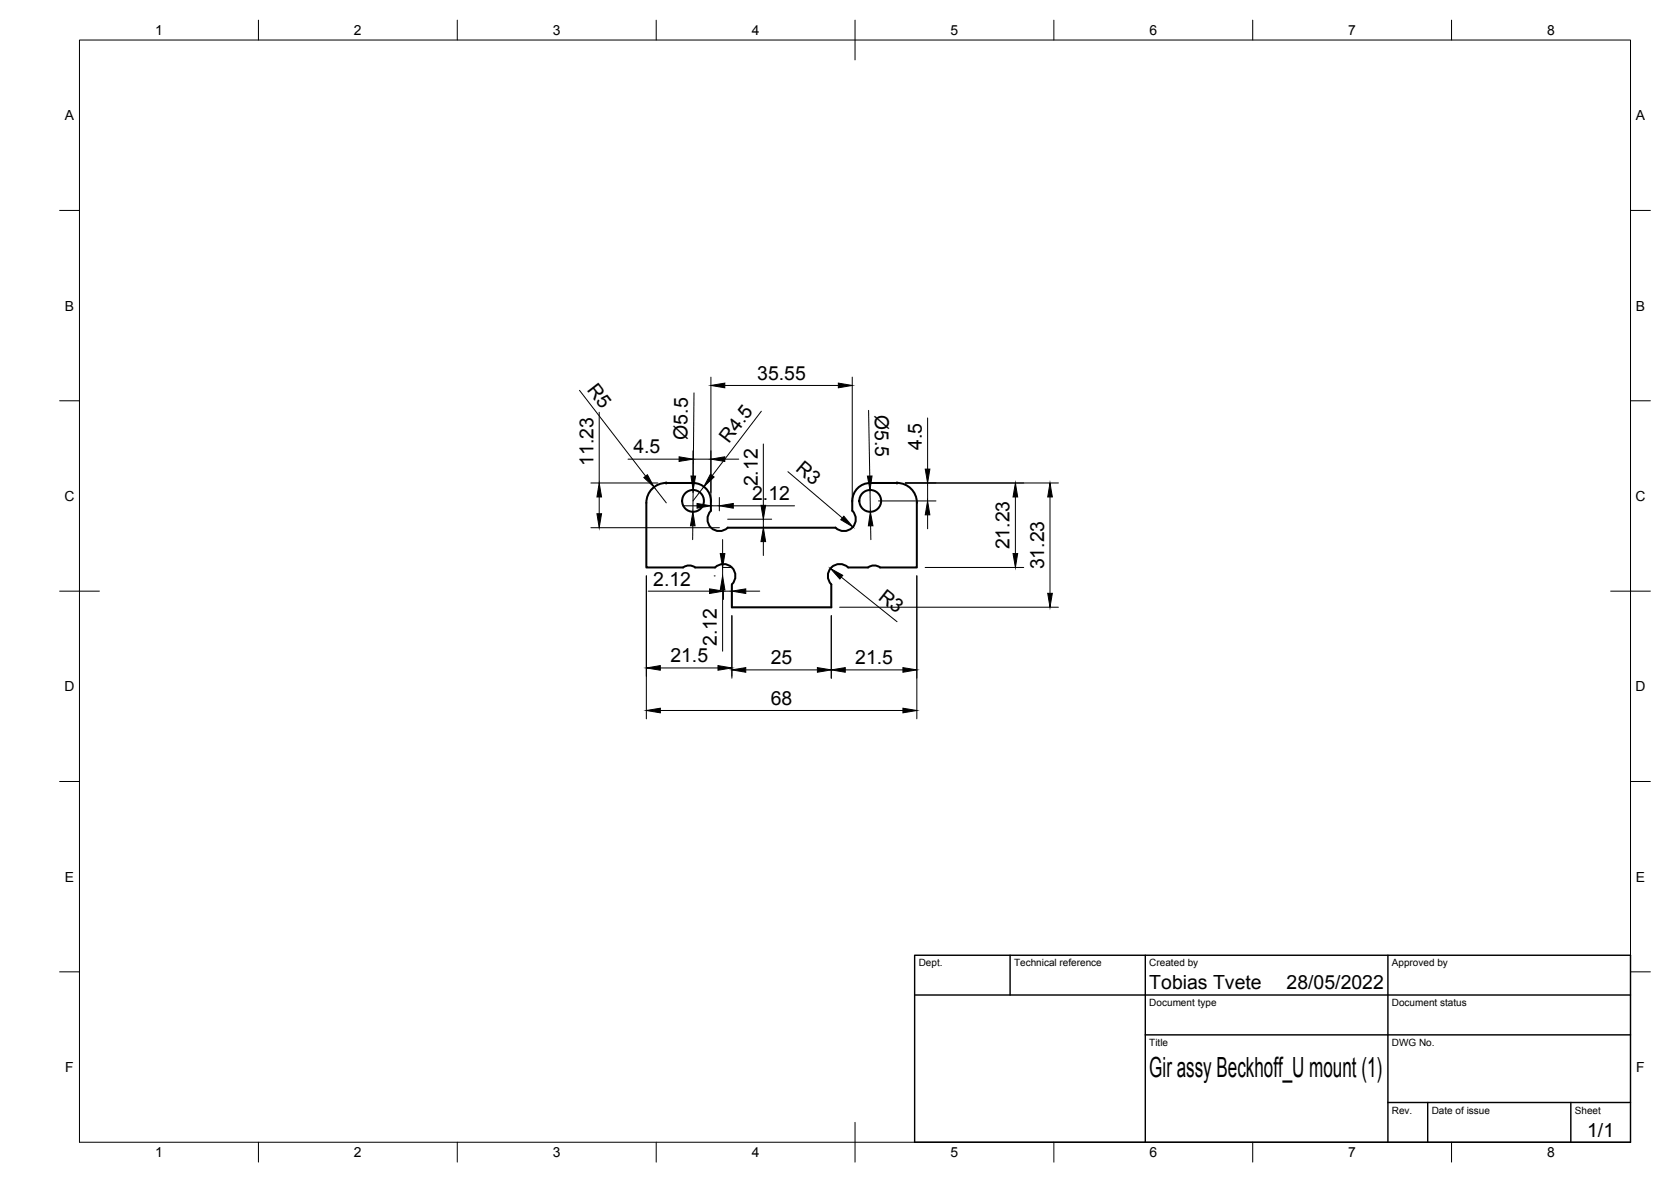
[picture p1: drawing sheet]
<svg xmlns="http://www.w3.org/2000/svg" width="420mm" height="297mm" viewBox="0 0 420 297" stroke-linecap="round" stroke-linejoin="round" font-family="sans-serif">
<!-- layer: Visible -->
<g fill="none" stroke="#000" stroke-width=".51">
<path d="M178.8 125.9a4.5 4.5 0 0 0-4.5-4.5h-6.8a5 5 0 0 0-5 5v16.2h9.3a2.51 2.51 0 0 1 3 0M178.8 125.9v2.4a3 3 0 0 0 0 4.3 3 3 0 0 0 4.2 0M183 132.6h27.1M214.3 125.9v2.4a3 3 0 0 1 0 4.3 3 3 0 0 1-4.2 0M214.3 125.9a4.5 4.5 0 0 1 4.5-4.5h6.7a5 5 0 0 1 5 5M230.5 126.4v16.2h-9.2a2.51 2.51 0 0 0-3 0h-5a3 3 0 0 0-4.3 0 3 3 0 0 0 0 4.3v5.7h-25v-5.7M174.8 142.6h5a3 3 0 0 1 4.2 0 3 3 0 0 1 0 4.3"/>
<circle cx="174.3" cy="125.9" r="2.74"/>
<circle cx="218.8" cy="125.9" r="2.74"/>
</g>
<g fill="#000" stroke="#000" stroke-width=".25">
<circle cx="167.5" cy="121.4" r=".24"/>
<circle cx="225.5" cy="121.4" r=".24"/>
</g>
<!-- layer: Border -->
<g fill="none" stroke="#000" stroke-width=".25">
<path d="M20 10.1h390v276.9h-390zM65 5.1v5M115 5.1v5M165 5.1v5M215 5.1v10M265 5.1v5M315 5.1v5M365 5.1v5M15 52.9h5M410 52.9h5M15 100.7h5M410 100.7h5"/>
<path d="M15 148.6h10M405 148.6h10M15 196.4h5M410 196.4h5M15 244.2h5M410 244.2h5M65 287v5M115 287v5M165 287v5M215 282.1v9.9M265 287v5M315 287v5"/>
<path d="M365 287v5"/>
</g>
<!-- layer: TitleBlock -->
<path d="M230 240.1h180v46.9h-180zM230 250h180M254 240.1v9.9M288 240.1v46.9M349 240.1v46.9M288 260.1h122M349 277.1h61M359 277.1v9.9M395 277.1v9.9" fill="none" stroke="#000" stroke-width=".36"/>
<!-- layer: Dimensions -->
<g fill="none" stroke="#000" stroke-width=".25">
<path d="M145.7 98.1l16.6 21.5M174.5 98.7l-.2 20.9M178.8 94.8v31.5M182.2 96.9h28.6M214.3 94.8v31.5M150.7 103.6v17.8M157.9 115.4h12.9M174.2 113.3v10.5M174.2 115.4h4.6M182.2 115.4h3.6M191.4 103.3l-12.3 16.2M191.9 111.6v15.4"/>
<path d="M198.1 118.5l13.7 11.7M218.4 103.1l.3 16.5M233.2 105v12.9M148.6 121.4h16.8M148.6 132.6h32.3M150.7 124.9v4.2M164.5 122.4l3 4M171.7 127.1h3.6M174.2 132.1v3.5M174.3 123.1l-.1 5.5M177 122.3l-2.8 3.6M178.8 127.1h2.1"/>
<path d="M180.9 125v3.4M181.7 135.6v3.5M183 130.5h11M184.4 127.1h15.4M191.9 130.5v2.1M191.9 136.1v3.5M218.8 123.1v5.5M218.9 132.1l.1 3.5M220.9 125.9h14.4M227.6 121.4h38.5M233.2 121.4v4.5M233.2 129.4v3.5"/>
<path d="M255.3 124.9v14.2M264 124.9v24.2M162.5 144.7v35.9M163 148.6h15.4M179.6 144.7h.2M181.7 142.6v2.1M181.7 148.2v15.4M181.9 142.6h1.9M181.9 146.8v3.9M181.9 148.6h2.1M184 154.7v15.7M187.5 148.6h3.5"/>
<path d="M209 154.7v15.7M211.1 152.6h55M211.5 145l14.1 11.2M230.5 144.7v35.9M232.6 142.6h24.8M166 178.5h61M166 167.9h14.5M187.5 168.3h18M212.5 168.3h14.5"/>
</g>
<g fill="#000" stroke="#000" stroke-width=".25">
<path d="M178.8 96.9l3.4-.6v1.2zM210.8 96.3l3.5 .6-3.5 .6zM161.9 120l.9-.7 1.7 3.1zM170.8 114.8l3.4 .6-3.4 .6zM173.7 119.6h1.2l-.6 3.5zM178.6 119.2l1 .7-2.6 2.4zM178.8 115.4l3.4-.6v1.2zM218.1 119.6h1.2l-.5 3.5zM232.6 117.9h1.2l-.6 3.5zM150.1 129.1h1.2l-.6 3.5zM150.7 121.4l.6 3.5h-1.2zM174.2 128.6l.6 3.5h-1.2z"/>
<path d="M175.3 126.5l3.5 .6-3.5 .6zM181.1 139.1h1.2l-.6 3.5zM180.9 127.1l3.5-.6v1.2zM191.9 132.6l.6 3.5h-1.2zM191.3 127h1.2l-.6 3.5zM212.2 129.7l2.3 2.7-3.1-1.8zM218.8 128.6l.7 3.5-1.2 .1zM233.2 125.9l.6 3.5h-1.2zM254.7 139.1h1.2l-.6 3.5zM255.3 121.4l.6 3.5h-1.2zM264 121.4l.6 3.5h-1.2zM178.4 148l3.5 .6-3.5 .5z"/>
<path d="M181.7 144.7l.6 3.5h-1.2zM184 148.6l3.5-.6v1.1zM208.8 142.9l3.1 1.7-.7 .9zM263.4 149.1h1.2l-.6 3.5zM162.5 178.5l3.5-.5v1.1zM162.5 167.9l3.5-.6v1.1zM180.5 167.3l3.5 .6-3.5 .5zM184 168.3l3.5-.5v1.1zM205.5 167.8l3.5 .5-3.5 .6zM209 168.3l3.5-.5v1.1zM227 178l3.5 .5-3.5 .6zM227 167.8l3.5 .5-3.5 .6z"/>
</g>
<text font-size="7" x="289" y="270.6">Gir assy Beckhoff_U mount (1)</text>
<g font-size="4.9">
<text x="190.4" y="95.4">35.55</text>
<text x="147.5" y="98" transform="rotate(52 147.5 98)">R5</text>
<text x="219.9" y="104.3" transform="rotate(89 219.9 104.3)">Ø5.5</text>
<text x="159.3" y="113.9">4.5</text>
<text x="172.8" y="110.5" transform="rotate(-89 172.8 110.5)">Ø5.5</text>
<text x="183.3" y="111.6" transform="rotate(-53 183.3 111.6)">R4.5</text>
<text x="231.8" y="113" transform="rotate(-90 231.8 113)">4.5</text>
<text x="149.2" y="117" transform="rotate(-90 149.2 117)">11.23</text>
<text x="199.9" y="118.1" transform="rotate(40 199.9 118.1)">R3</text>
<text x="189.1" y="125.7">2.12</text>
<text x="190.5" y="122.2" transform="rotate(-90 190.5 122.2)">2.12</text>
<text x="253.9" y="138.1" transform="rotate(-90 253.9 138.1)">21.23</text>
<text x="262.6" y="143.1" transform="rotate(-90 262.6 143.1)">31.23</text>
<text x="164.3" y="147.2">2.12</text>
<text x="220.7" y="150.5" transform="rotate(39 220.7 150.5)">R3</text>
<text x="168.6" y="166.4">21.5</text>
<text x="180.3" y="162.4" transform="rotate(-90 180.3 162.4)">2.12</text>
<text x="193.8" y="166.9">25</text>
<text x="215" y="166.9">21.5</text>
<text x="193.8" y="177.1">68</text>
<text x="289" y="248.5">Tobias Tvete</text>
<text x="323.5" y="248.5">28/05/2022</text>
<text x="399.1" y="285.7">1/1</text>
</g>
<g font-size="3.5">
<text x="39" y="8.8">1</text>
<text x="89" y="8.8">2</text>
<text x="139" y="8.8">3</text>
<text x="189" y="8.8">4</text>
<text x="239" y="8.8">5</text>
<text x="289" y="8.8">6</text>
<text x="339" y="8.8">7</text>
<text x="389" y="8.8">8</text>
<text x="16.3" y="30.2">A</text>
<text x="411.3" y="30.2">A</text>
<text x="16.3" y="78">B</text>
<text x="411.3" y="78">B</text>
<text x="16.2" y="125.9">C</text>
<text x="411.2" y="125.9">C</text>
<text x="16.2" y="173.7">D</text>
<text x="411.2" y="173.7">D</text>
<text x="16.3" y="221.6">E</text>
<text x="411.3" y="221.6">E</text>
<text x="16.4" y="269.4">F</text>
<text x="411.4" y="269.4">F</text>
<text x="39" y="290.8">1</text>
<text x="89" y="290.8">2</text>
<text x="139" y="290.8">3</text>
<text x="189" y="290.8">4</text>
<text x="239" y="290.8">5</text>
<text x="289" y="290.8">6</text>
<text x="339" y="290.8">7</text>
<text x="389" y="290.8">8</text>
</g>
<g font-size="2.5">
<text x="231" y="242.9">Dept.</text>
<text x="255" y="242.9">Technical reference</text>
<text x="289" y="242.9">Created by</text>
<text x="350" y="242.9">Approved by</text>
<text x="289" y="252.8">Document type</text>
<text x="350" y="252.8">Document status</text>
<text x="289" y="262.9">Title</text>
<text x="350" y="262.9">DWG No.</text>
<text x="350" y="279.9">Rev.</text>
<text x="360" y="279.9">Date of issue</text>
<text x="396" y="279.9">Sheet</text>
</g>
</svg>
